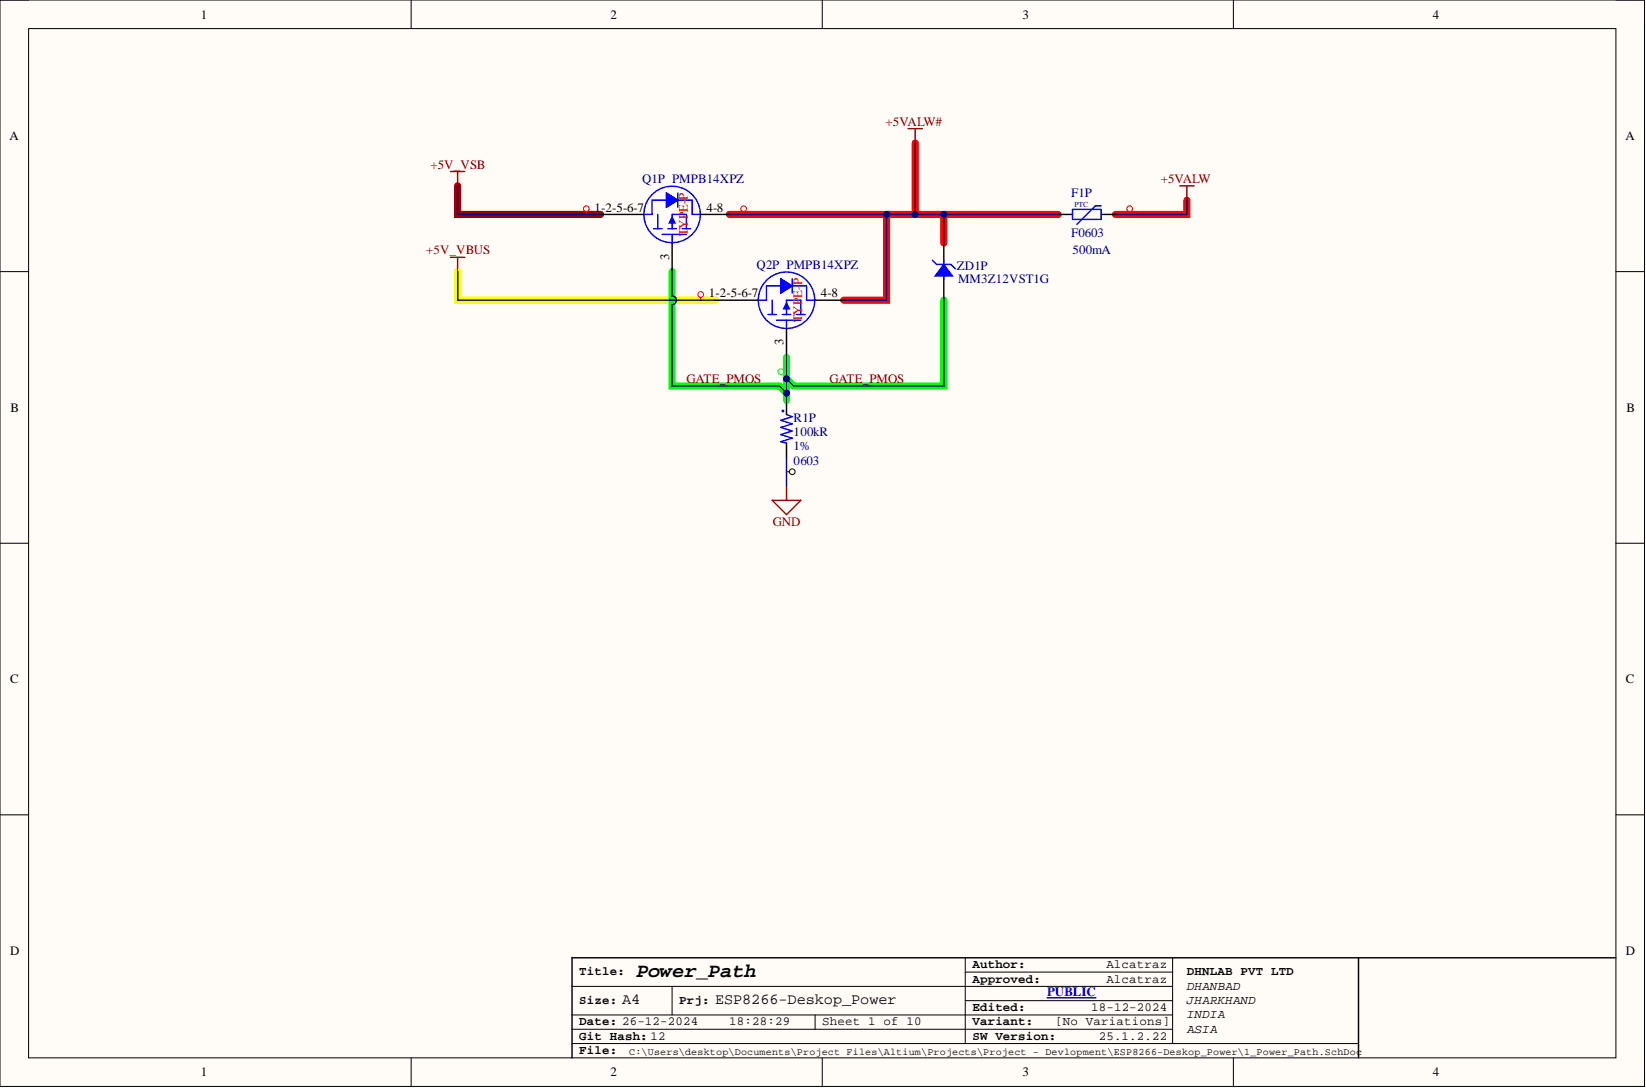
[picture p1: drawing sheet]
<svg xmlns="http://www.w3.org/2000/svg" width="292mm" height="193mm" viewBox="0 0 292 193" stroke-linecap="round" stroke-linejoin="round" font-family="sans-serif">
<path d="M0 0h291.8v192.7h-291.8z" fill-rule="evenodd" fill="#fffcf8"/>
<path d="M0 0h291.8v192.7h-291.8z" fill="none" stroke="#000" stroke-width=".18"/>
<path d="M5.1 5.1h281.7v182.5h-281.7z" fill-rule="evenodd" fill="#fffcf8"/>
<g fill="none" stroke="#000" stroke-width=".18">
<path d="M0 0h5.1M5.1 5.1h281.7v182.5h-281.7zM73 0v5.1M145.9 0v5.1M218.9 0v5.1M286.8 0h5v5.1M0 48.2h5.1M286.8 48.2h5M0 96.3h5.1M286.8 96.3h5M0 144.5h5.1M286.8 144.5h5"/>
<path d="M101.5 174.9h106.6M119.3 174.9v5.1M171.3 172.4h36.8M171.3 177.5h36.8M171.3 169.9v15.2M208.1 169.9v15.2M73 187.6v5.1M101.5 182.6h106.6M101.5 180h106.6M101.5 185.1h139.6M144.6 180v2.6M145.9 187.6v5.1"/>
<path d="M218.9 187.6v5.1M291.8 187.6v5.1"/>
</g>
<path d="M129.4 38h27.9v15.2h-7.6M157.3 38h30.5M162.4 25.4v12.6M167.5 38v5.1M210.6 35.5v2.5h-12.7" fill="none" stroke="#f00" stroke-width="1.3"/>
<path d="M81.2 33v5h25.4" fill="none" stroke="#980000" stroke-width="1.3"/>
<path d="M81.2 48.2v5h45.7" fill="none" stroke="#ff0" stroke-width="1.3"/>
<path d="M119.3 48.2v20.3h19l1.3 1.2M167.5 53.2v15.3h-26.7l-1.2-1.3M139.6 63.4v7.6" fill="none" stroke="#0f0" stroke-width="1.3"/>
<path d="M187.8 38h2.5M195.4 38h2.5M241.1 169.9v17.7M286.8 169.9h-185.3v17.7" fill="none" stroke="#000" stroke-width=".25"/>
<path d="M115.7 38v-2.5h7.1v2.5M116.7 38v2.6M121.6 33.6a5 5 0 0 0-7.3 4.3 5 5 0 0 0 7 4.7 5 5 0 0 0 1.2-8.4l-.7-.5M190.3 37.1h5.1v1.8h-5.1zM195.4 36.5h-1l-3.3 3.3M116 40.6h1.5M117.5 41.6h4.3M118.5 40.6h1.5M119.3 40.6v-2.6h2.5v2.6M121 40.6h1.6M185.8 177h8.7" fill="none" stroke="#00f" stroke-width=".25"/>
<path d="M79.9 30.4h2.6M81.2 30.4v2.6M209.4 33h2.5M210.6 33v2.5" fill="none" stroke="#800000" stroke-width=".25"/>
<path d="M119.3 38.5l.5 1.1h-1z" fill="#00f"/>
<path d="M118.3 34.2l2 1.3-2 1.3zM119.3 38.5l.5 1.1h-1zM120.3 34.2v2.6" fill="none" stroke="#00f" stroke-width=".25"/>
<path d="M118.3 34.2l2 1.3-2 1.3z" fill="#00f"/>
<path d="M118.3 34.2l2 1.3-2 1.3z" fill="none" stroke="#00f" stroke-width=".18"/>
<g fill="none" stroke="#00f" stroke-width=".25">
<path d="M114.2 38h1.5M122.8 38h1.5M119.3 41.6v1.5M136 53.2v-2.5h7.1v2.5M136.3 55.8h1.5M137 53.2v2.6M137.8 56.8h4.3M138.8 55.8h1.5M139.6 55.8v-2.6h2.5v2.6M141.4 55.8h1.5M141.9 48.8a5 5 0 0 0-7.3 4.3 5 5 0 0 0 7 4.7 5 5 0 0 0 1.2-8.4l-.7-.5M139.6 73.5l1 .4-2 .6 2 .7-2 .6 2 .6-2 .7 2 .6-2 .6 1 .3"/>
<circle cx="138.9" cy="72.9" r=".1"/>
</g>
<path d="M106.6 38h7.6M124.3 38h5.1M119.3 43.1v5.1M139.6 71v2.5M139.6 78.6v2.5" fill="none" stroke="#000" stroke-width=".25"/>
<path d="M79.9 45.6h2.6M81.2 45.6v2.6M137 88.7h5.1l-2.5 2.6zM139.6 86.2v2.5" fill="none" stroke="#800000" stroke-width=".25"/>
<path d="M139.6 53.8l.5 1h-1z" fill="#00f"/>
<path d="M138.6 49.4l2 1.3-2 1.3zM139.6 53.8l.5 1h-1zM140.6 49.4v2.6" fill="none" stroke="#00f" stroke-width=".25"/>
<path d="M138.6 49.4l2 1.3-2 1.3z" fill="#00f"/>
<path d="M138.6 49.4l2 1.3-2 1.3z" fill="none" stroke="#00f" stroke-width=".18"/>
<path d="M134.5 53.2h1.5M139.6 56.8v1.5M143.1 53.2h1.5" fill="none" stroke="#00f" stroke-width=".25"/>
<path d="M126.9 53.2h7.6M139.6 58.3v5.1M144.6 53.2h5.1M167.5 43.1v5.1" fill="none" stroke="#000" stroke-width=".25"/>
<g fill="none" stroke="#f00" stroke-width=".18">
<path d="M104 37.5v.5M132 37.5v.5M200.5 37.5v.5M124.3 52.7v.5"/>
<circle cx="104" cy="37" r=".51"/>
<circle cx="132" cy="37" r=".51"/>
<circle cx="200.5" cy="37" r=".51"/>
<circle cx="124.3" cy="52.2" r=".51"/>
</g>
<g fill="none" stroke="#0f0" stroke-width=".18">
<path d="M139.1 65.9h.5"/>
<circle cx="138.6" cy="65.9" r=".51"/>
</g>
<g fill="none" stroke="#000" stroke-width=".18">
<path d="M139.6 83.7h.5"/>
<circle cx="140.6" cy="83.7" r=".51"/>
</g>
<path d="M81.2 33v5h25.4M210.6 35.5v2.5h-12.7M81.2 48.2v5h45.7M119.3 48.2v4.3a.76 .76 0 0 1 .7 .7 .76 .76 0 0 1-.7 .8v14.5h19l1.3 1.2M139.6 81.1v5.1" fill="none" stroke="#000080" stroke-width=".25"/>
<circle cx="139.6" cy="69.7" r=".51" fill="#000080"/>
<circle cx="139.6" cy="69.7" r=".51" fill="none" stroke="#000080" stroke-width=".18"/>
<path d="M129.4 38h27.9v15.2h-7.6" fill="none" stroke="#000080" stroke-width=".25"/>
<circle cx="157.3" cy="38" r=".51" fill="#000080"/>
<circle cx="157.3" cy="38" r=".51" fill="none" stroke="#000080" stroke-width=".18"/>
<path d="M157.3 38h30.5" fill="none" stroke="#000080" stroke-width=".25"/>
<circle cx="157.3" cy="38" r=".51" fill="#000080"/>
<circle cx="157.3" cy="38" r=".51" fill="none" stroke="#000080" stroke-width=".18"/>
<circle cx="162.4" cy="38" r=".51" fill="#000080"/>
<circle cx="162.4" cy="38" r=".51" fill="none" stroke="#000080" stroke-width=".18"/>
<circle cx="167.5" cy="38" r=".51" fill="#000080"/>
<circle cx="167.5" cy="38" r=".51" fill="none" stroke="#000080" stroke-width=".18"/>
<path d="M139.6 63.4v7.6" fill="none" stroke="#000080" stroke-width=".25"/>
<circle cx="139.6" cy="67.2" r=".51" fill="#000080"/>
<circle cx="139.6" cy="67.2" r=".51" fill="none" stroke="#000080" stroke-width=".18"/>
<circle cx="139.6" cy="69.7" r=".51" fill="#000080"/>
<circle cx="139.6" cy="69.7" r=".51" fill="none" stroke="#000080" stroke-width=".18"/>
<path d="M167.5 53.2v15.3h-26.7l-1.2-1.3" fill="none" stroke="#000080" stroke-width=".25"/>
<circle cx="139.6" cy="67.2" r=".51" fill="#000080"/>
<circle cx="139.6" cy="67.2" r=".51" fill="none" stroke="#000080" stroke-width=".18"/>
<path d="M161.1 22.8h2.6M162.4 22.8v2.6" fill="none" stroke="#800000" stroke-width=".25"/>
<path d="M167.5 38v5.1" fill="none" stroke="#000080" stroke-width=".25"/>
<circle cx="167.5" cy="38" r=".51" fill="#000080"/>
<circle cx="167.5" cy="38" r=".51" fill="none" stroke="#000080" stroke-width=".18"/>
<path d="M162.4 25.4v12.6" fill="none" stroke="#000080" stroke-width=".25"/>
<circle cx="162.4" cy="38" r=".51" fill="#000080"/>
<circle cx="162.4" cy="38" r=".51" fill="none" stroke="#000080" stroke-width=".18"/>
<text font-size="6" fill="#00f" x="166.9" y="51.8">PIZD1P02</text>
<text font-size="3.5" x="112.9" y="173.3">Power_Path</text>
<g font-size="2.7">
<text x="110.4" y="178.2">A4</text>
<text x="126.9" y="178.2">ESP8266-Deskop_Power</text>
</g>
<g font-size="2.3">
<text x="35.6" y="3.3">1</text>
<text x="108.4" y="3.3">2</text>
<text x="181.4" y="3.3">3</text>
<text x="254.3" y="3.3">4</text>
<text x="1.7" y="24.8">A</text>
<text x="288.5" y="24.8">A</text>
<text x="105.5" y="37.5">1-2-5-6-7</text>
<text x="125.4" y="37.5">4-8</text>
<text x="118.8" y="46.1" transform="rotate(-90 118.8 46.1)">3</text>
<text x="125.8" y="52.7">1-2-5-6-7</text>
<text x="145.7" y="52.7">4-8</text>
<text x="139.1" y="61.3" transform="rotate(-90 139.1 61.3)">3</text>
<text x="1.9" y="73">B</text>
<text x="288.6" y="73">B</text>
<text x="1.8" y="121.2">C</text>
<text x="288.5" y="121.2">C</text>
<text x="1.8" y="169.4">D</text>
<text x="288.5" y="169.4">D</text>
<text x="35.6" y="190.9">1</text>
<text x="108.4" y="190.9">2</text>
<text x="181.4" y="190.9">3</text>
<text x="254.3" y="190.9">4</text>
</g>
<g font-size="2.3" fill="#800000">
<text x="157.2" y="22.3">+5VALW#</text>
<text x="76.4" y="29.9">+5V_VSB</text>
<text x="206" y="32.5">+5VALW</text>
<text x="75.6" y="45.1">+5V_VBUS</text>
<text x="121.8" y="68">GATE_PMOS</text>
<text x="147.2" y="68">GATE_PMOS</text>
<text x="137.1" y="93.3">GND</text>
</g>
<g font-size="2.3" fill="#000080">
<text x="113.9" y="32.5">Q1P PMPB14XPZ</text>
<text x="190.1" y="35">F1P</text>
<text x="134.2" y="47.8">Q2P PMPB14XPZ</text>
<text x="169.8" y="47.9">ZD1P</text>
<text x="190.1" y="42.1">F0603</text>
<text x="190.3" y="45.1">500mA</text>
<text x="170" y="50.2">MM3Z12VST1G</text>
<text x="140.8" y="77.3">100kR</text>
<text x="140.8" y="74.8">R1P</text>
<text x="140.8" y="79.9">1%</text>
<text x="140.8" y="82.4">0603</text>
</g>
<g font-size="2.3" fill="#f00">
<text x="122.1" y="41.9" transform="rotate(-90 122.1 41.9)">TYPE-P</text>
<text x="142.4" y="57.1" transform="rotate(-90 142.4 57.1)">TYPE-P</text>
</g>
<text font-size="2.3" fill="#00f" x="185.8" y="176.7">PUBLIC</text>
<g font-size="2.2">
<text x="102.8" y="173">Title:</text>
<text x="172.6" y="171.7">Author:</text>
<text x="196.3" y="171.7">Alcatraz</text>
<text x="210.6" y="173">DHNLAB PVT LTD</text>
<text x="102.8" y="178.1">Size:</text>
<text x="120.5" y="178.1">Prj:</text>
<text x="172.6" y="174.3">Approved:</text>
<text x="172.6" y="179.3">Edited:</text>
<text x="193.6" y="179.3">18-12-2024</text>
<text x="196.3" y="174.3">Alcatraz</text>
<text x="210.6" y="175.5">DHANBAD</text>
<text x="210.6" y="178.1">JHARKHAND</text>
<text x="102.8" y="181.9">Date: 26-12-2024</text>
<text x="102.8" y="184.4">Git Hash: 12</text>
<text x="129.4" y="181.9">18:28:29</text>
<text x="145.9" y="181.9">Sheet 1 of 10</text>
<text x="172.6" y="184.4">SW Version:</text>
<text x="172.6" y="181.9">Variant:</text>
<text x="187.3" y="181.9">[No Variations]</text>
<text x="195" y="184.4">25.1.2.22</text>
<text x="210.6" y="180.6">INDIA</text>
<text x="210.6" y="183.1">ASIA</text>
<text x="102.8" y="186.9">File:</text>
</g>
<text font-size="1.8" x="111.7" y="187.1">C:\Users\desktop\Documents\Project Files\Altium\Projects\Project - Devlopment\ESP8266-Deskop_Power\1_Power_Path.SchDoc</text>
<text font-size="1.4" fill="#000080" x="190.7" y="36.7">PTC</text>
</svg>
